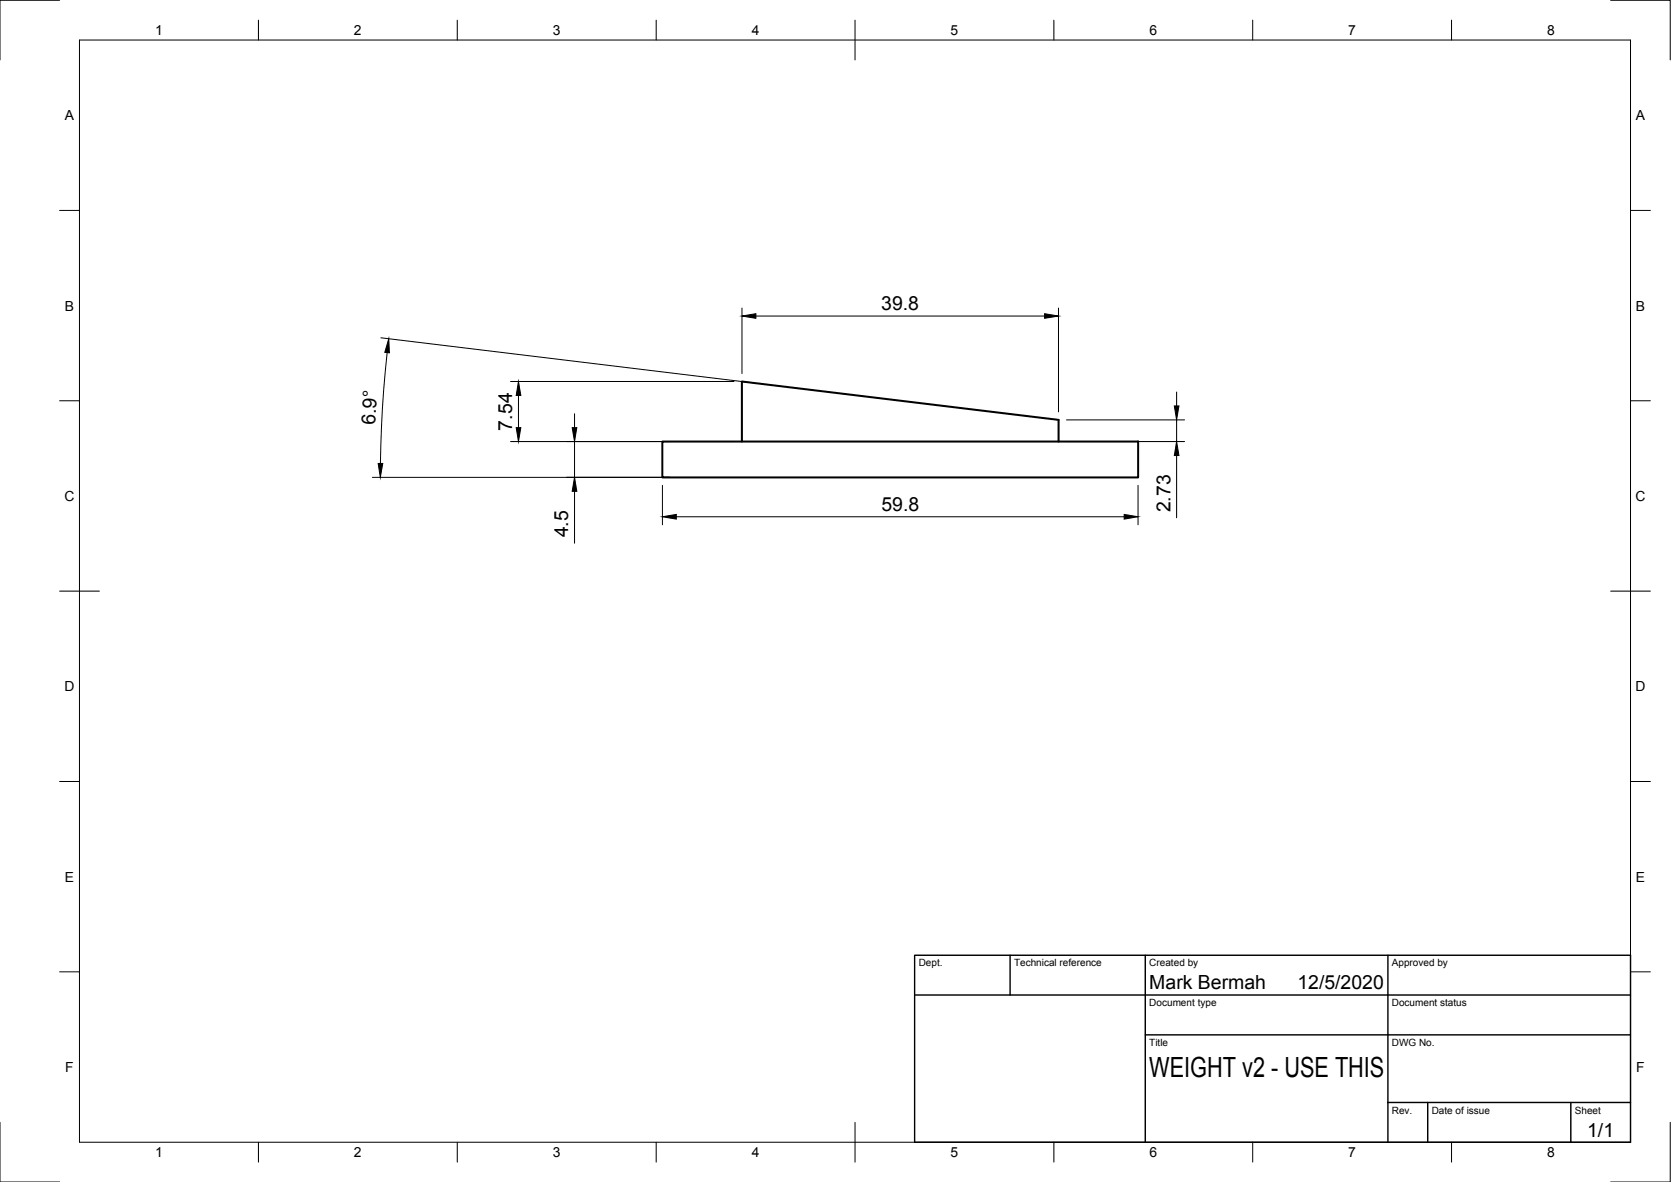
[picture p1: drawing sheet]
<svg xmlns="http://www.w3.org/2000/svg" width="420mm" height="297mm" viewBox="0 0 420 297" stroke-linecap="round" stroke-linejoin="round" font-family="sans-serif">
<!-- layer: Visible -->
<path d="M166.5 111h119.7v9h-119.7zM186.5 111v-15.1l79.6 9.6 .1 5.5" fill="none" stroke="#000" stroke-width=".51"/>
<!-- layer: Border -->
<g fill="none" stroke="#000" stroke-width=".25">
<path d="M15 .1h-15v15M20 10.1h390v276.9h-390zM65 5.1v5M115 5.1v5M165 5.1v5M215 5.1v10M265 5.1v5M315 5.1v5M365 5.1v5M405 .1h15v15M15 52.9h5M410 52.9h5"/>
<path d="M15 100.7h5M410 100.7h5M15 148.6h10M405 148.6h10M15 196.4h5M410 196.4h5M15 244.2h5M410 244.2h5M0 282.1v14.9h15M65 287v5M115 287v5M165 287v5"/>
<path d="M215 282.1v9.9M265 287v5M315 287v5M365 287v5M420 282.1v14.9h-15"/>
</g>
<!-- layer: TitleBlock -->
<path d="M230 240.1h180v46.9h-180zM230 250h180M254 240.1v9.9M288 240.1v46.9M349 240.1v46.9M288 260.1h122M349 277.1h61M359 277.1v9.9M395 277.1v9.9" fill="none" stroke="#000" stroke-width=".36"/>
<!-- layer: Dimensions -->
<g fill="none" stroke="#000" stroke-width=".25">
<path d="M186.6 77.4v16.5M190.1 79.4h72.6M266.1 77.4v26.1M95.8 84.9l92.6 11.2M97.3 88.6l-1.1 13.9-.5 14M128.4 95.9h56.2M130.4 99.4v8.1M295.8 98.5v3.5M93.6 120h74.8M128.4 111h56.2M144.5 104v3.5M144.5 111v9"/>
<path d="M268.2 111h29.7M268.2 105.5h29.7M295.8 105.5v5.5M295.8 114.5v15.6M144.5 123.5v13M166.6 122v9.9M170.1 129.9h112.6M286.2 122v9.9"/>
</g>
<path d="M186.6 79.4l3.5-.6v1.2zM262.7 78.8l3.4 .6-3.4 .6zM97.7 85.1l.2 3.6-1.1-.2zM130.4 95.9l.6 3.5h-1.2zM95.1 116.5h1.1l-.6 3.5zM129.8 107.5h1.2l-.6 3.5zM143.9 107.5h1.1l-.5 3.5zM295.3 102h1.1l-.6 3.5zM295.8 111l.6 3.5h-1.1zM144.5 120l.5 3.5h-1.1zM166.6 129.9l3.5-.6v1.2zM282.7 129.3l3.5 .6-3.5 .6z" fill="#000" stroke="#000" stroke-width=".25"/>
<text font-size="7" x="289" y="270.6">WEIGHT v2 - USE THIS</text>
<g font-size="4.9">
<text x="221.6" y="77.9">39.8</text>
<text x="94.3" y="106.7" transform="rotate(-87 94.3 106.7)">6.9°</text>
<text x="128.8" y="108.2" transform="rotate(-90 128.8 108.2)">7.54</text>
<text x="221.6" y="128.3">59.8</text>
<text x="294.3" y="128.8" transform="rotate(-90 294.3 128.8)">2.73</text>
<text x="142.9" y="135.1" transform="rotate(-90 142.9 135.1)">4.5</text>
<text x="289" y="248.5">Mark Bermah</text>
<text x="326.2" y="248.5">12/5/2020</text>
<text x="399.1" y="285.7">1/1</text>
</g>
<g font-size="3.5">
<text x="39" y="8.8">1</text>
<text x="89" y="8.8">2</text>
<text x="139" y="8.8">3</text>
<text x="189" y="8.8">4</text>
<text x="239" y="8.8">5</text>
<text x="289" y="8.8">6</text>
<text x="339" y="8.8">7</text>
<text x="389" y="8.8">8</text>
<text x="16.3" y="30.2">A</text>
<text x="411.3" y="30.2">A</text>
<text x="16.3" y="78">B</text>
<text x="411.3" y="78">B</text>
<text x="16.2" y="125.9">C</text>
<text x="411.2" y="125.9">C</text>
<text x="16.2" y="173.7">D</text>
<text x="411.2" y="173.7">D</text>
<text x="16.3" y="221.6">E</text>
<text x="411.3" y="221.6">E</text>
<text x="16.4" y="269.4">F</text>
<text x="411.4" y="269.4">F</text>
<text x="39" y="290.8">1</text>
<text x="89" y="290.8">2</text>
<text x="139" y="290.8">3</text>
<text x="189" y="290.8">4</text>
<text x="239" y="290.8">5</text>
<text x="289" y="290.8">6</text>
<text x="339" y="290.8">7</text>
<text x="389" y="290.8">8</text>
</g>
<g font-size="2.5">
<text x="231" y="242.9">Dept.</text>
<text x="255" y="242.9">Technical reference</text>
<text x="289" y="242.9">Created by</text>
<text x="350" y="242.9">Approved by</text>
<text x="289" y="252.8">Document type</text>
<text x="350" y="252.8">Document status</text>
<text x="289" y="262.9">Title</text>
<text x="350" y="262.9">DWG No.</text>
<text x="350" y="279.9">Rev.</text>
<text x="360" y="279.9">Date of issue</text>
<text x="396" y="279.9">Sheet</text>
</g>
</svg>
